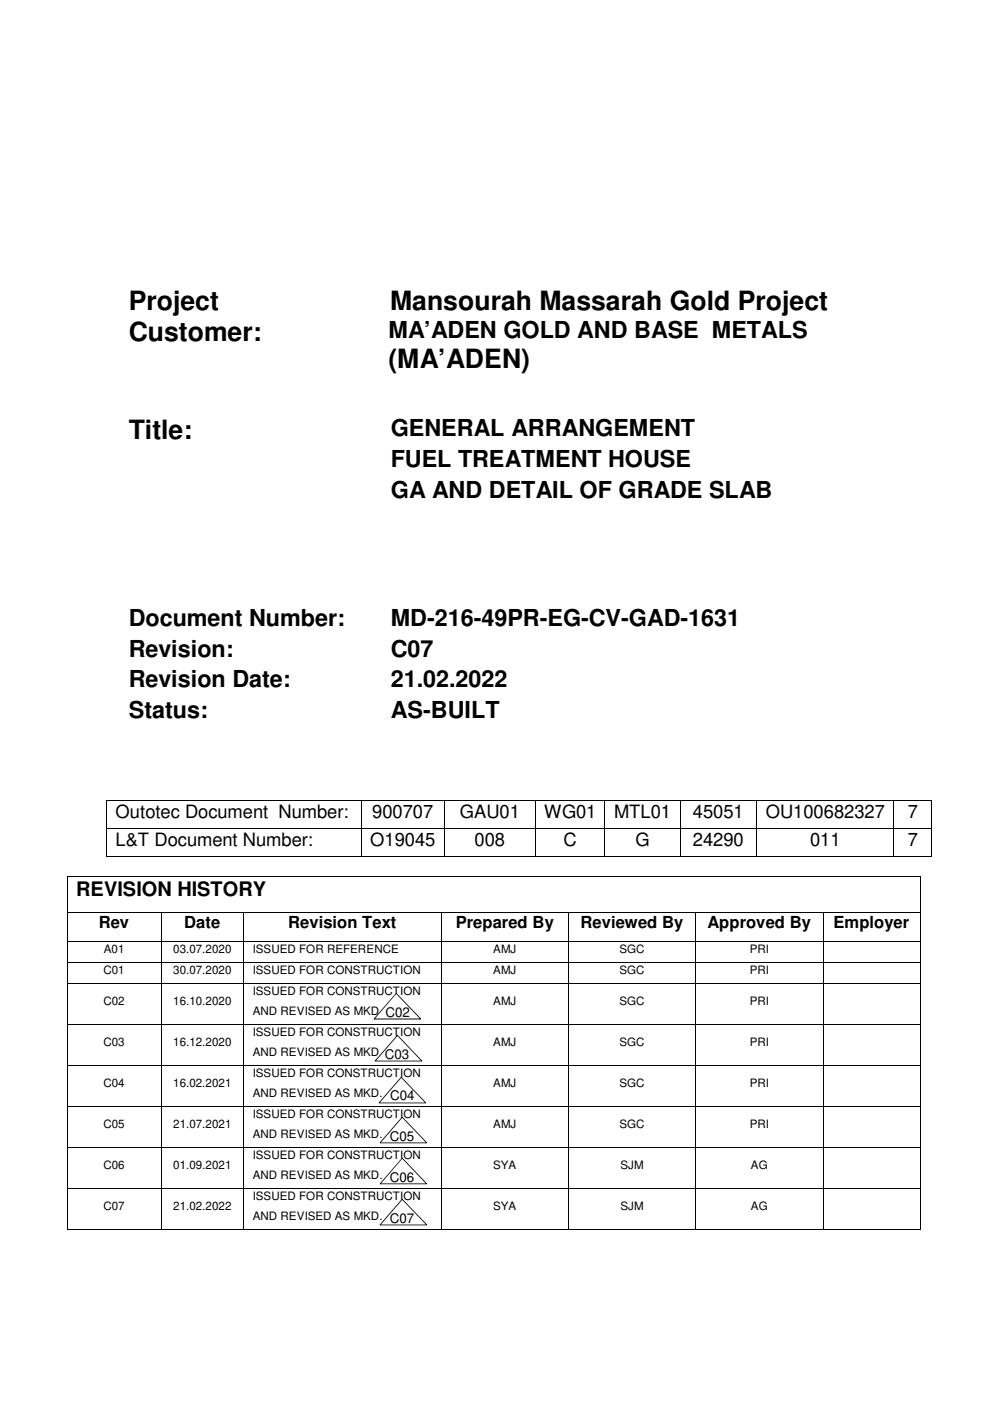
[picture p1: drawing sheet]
<svg xmlns="http://www.w3.org/2000/svg" width="210mm" height="297mm" viewBox="0 0 210 297" stroke-linecap="round" stroke-linejoin="round" font-family="sans-serif">
<g fill="#000">
<path d="M22.5 169.6h.2v.2h-.2zM22.5 175.6h.2v.1h-.2zM76.5 169.6h.2v.2h-.2zM76.5 175.6h.2v.1h-.2zM94.1 169.6h.2v.2h-.2zM94.1 175.6h.2v.1h-.2zM113.4 169.6h.1v.2h-.1zM113.4 175.6h.1v.1h-.1zM128.2 169.6h.2v.2h-.2zM128.2 175.6h.2v.1h-.2zM144.1 169.6h.2v.2h-.2zM144.1 175.6h.2v.1h-.2z"/>
<path d="M160.4 169.6h.1v.2h-.1zM160.4 175.6h.1v.1h-.1zM189.4 169.6h.2v.2h-.2zM189.4 175.6h.2v.1h-.2zM197.5 169.6h.2v.2h-.2zM197.5 175.6h.2v.1h-.2zM14.2 185.8h.2v.2h-.2zM14.2 193.3h.2v.2h-.2zM14.2 199.6h.2v.1h-.2zM22.5 181.5h.2v.2h-.2zM34.1 193.3h.2v.2h-.2zM34.1 199.6h.2v.1h-.2z"/>
<path d="M51.6 193.3h.2v.2h-.2zM51.6 199.6h.2v.1h-.2zM76.5 181.5h.2v.2h-.2zM93.5 193.3h.1v.2h-.1zM93.5 199.6h.1v.1h-.1zM94.1 181.5h.2v.2h-.2zM113.4 181.5h.1v.2h-.1zM120.5 193.3h.2v.2h-.2zM120.5 199.6h.2v.1h-.2zM128.2 181.5h.2v.2h-.2zM144.1 181.5h.2v.2h-.2zM147.4 193.3h.2v.2h-.2z"/>
<path d="M147.4 199.6h.2v.1h-.2zM160.4 181.5h.1v.2h-.1zM174.5 193.3h.1v.2h-.1zM174.5 199.6h.1v.1h-.1zM189.4 181.5h.2v.2h-.2zM195.1 185.8h.1v.2h-.1zM195.1 193.3h.1v.2h-.1zM195.1 199.6h.1v.1h-.1zM197.5 181.5h.2v.2h-.2zM14.2 204h.2v.2h-.2zM14.2 208.4h.2v.2h-.2zM14.2 217.1h.2v.2h-.2z"/>
<path d="M34.1 204h.2v.2h-.2zM34.1 208.4h.2v.2h-.2zM34.1 217.1h.2v.2h-.2zM51.6 204h.2v.2h-.2zM51.6 208.4h.2v.2h-.2zM51.6 217.1h.2v.2h-.2zM93.5 204h.1v.2h-.1zM93.5 208.4h.1v.2h-.1zM93.5 217.1h.1v.2h-.1zM120.5 204h.2v.2h-.2zM120.5 208.4h.2v.2h-.2zM120.5 217.1h.2v.2h-.2z"/>
<path d="M147.4 204h.2v.2h-.2zM147.4 208.4h.2v.2h-.2zM147.4 217.1h.2v.2h-.2zM174.5 204h.1v.2h-.1zM174.5 208.4h.1v.2h-.1zM174.5 217.1h.1v.2h-.1zM195.1 204h.1v.2h-.1zM195.1 208.4h.1v.2h-.1zM195.1 217.1h.1v.2h-.1zM14.2 225.8h.2v.2h-.2zM14.2 234.5h.2v.2h-.2zM34.1 225.8h.2v.2h-.2z"/>
<path d="M34.1 234.5h.2v.2h-.2zM51.6 225.8h.2v.2h-.2zM51.6 234.5h.2v.2h-.2zM93.5 225.8h.1v.2h-.1zM93.5 234.5h.1v.2h-.1zM120.5 225.8h.2v.2h-.2zM120.5 234.5h.2v.2h-.2zM147.4 225.8h.2v.2h-.2zM147.4 234.5h.2v.2h-.2zM174.5 225.8h.1v.2h-.1zM174.5 234.5h.1v.2h-.1zM195.1 225.8h.1v.2h-.1z"/>
<path d="M195.1 234.5h.1v.2h-.1zM14.2 243.2h.2v.2h-.2zM14.2 251.9h.2v.2h-.2zM34.1 243.2h.2v.2h-.2zM34.1 251.9h.2v.2h-.2zM51.6 243.2h.2v.2h-.2zM51.6 251.9h.2v.2h-.2zM93.5 243.2h.1v.2h-.1zM93.5 251.9h.1v.2h-.1zM120.5 243.2h.2v.2h-.2zM120.5 251.9h.2v.2h-.2zM147.4 243.2h.2v.2h-.2z"/>
<path d="M147.4 251.9h.2v.2h-.2zM174.5 243.2h.1v.2h-.1zM174.5 251.9h.1v.2h-.1zM195.1 243.2h.1v.2h-.1zM195.1 251.9h.1v.2h-.1zM14.2 260.6h.2v.2h-.2zM34.1 260.6h.2v.2h-.2zM51.6 260.6h.2v.2h-.2zM93.5 260.6h.1v.2h-.1zM120.5 260.6h.2v.2h-.2zM147.4 260.6h.2v.2h-.2zM174.5 260.6h.1v.2h-.1z"/>
<path d="M195.1 260.6h.1v.2h-.1z"/>
</g>
<g fill="none" stroke="#000" stroke-width=".21">
<path d="M22.6 169.8v5.8M22.6 175.7v5.8M22.7 169.7h53.8M22.7 175.6h53.8M76.6 169.8v5.8M76.6 175.7v5.8M76.7 169.7h17.4M76.7 175.6h17.4M94.2 169.8v5.8M94.2 175.7v5.8M94.3 169.7h19.1M94.3 175.6h19.1"/>
<path d="M113.5 169.8v5.8M113.5 175.7v5.8M113.5 169.7h14.7M113.5 175.6h14.7M128.3 169.8v5.8M128.3 175.7v5.8M128.4 169.7h15.7M128.4 175.6h15.7M144.2 169.8v5.8M144.2 175.7v5.8M144.3 169.7h16.1M144.3 175.6h16.1"/>
<path d="M160.4 169.8v5.8M160.4 175.7v5.8M160.5 169.7h28.9M160.5 175.6h28.9M189.5 169.8v5.8M189.5 175.7v5.8M189.6 169.7h7.9M189.6 175.6h7.9M197.6 169.8v5.8M197.6 175.7v5.8M14.3 186v7.3M14.3 193.5v6.1"/>
<path d="M14.3 199.7v4.3M14.4 185.9h180.7M14.4 193.4h19.7M14.4 199.6h19.7M22.7 181.6h53.8M34.2 193.5v6.1M34.2 199.7v4.3M34.3 193.4h17.3M34.3 199.6h17.3M51.7 193.5v6.1M51.7 199.7v4.3M51.8 193.4h41.7"/>
<path d="M51.8 199.6h41.7M76.7 181.6h17.4M93.6 193.5v6.1M93.6 199.7v4.3M93.6 193.4h26.9M93.6 199.6h26.9M94.3 181.6h19.1M113.5 181.6h14.7M120.6 193.5v6.1M120.6 199.7v4.3M120.7 193.4h26.7M120.7 199.6h26.7"/>
<path d="M128.4 181.6h15.7M144.3 181.6h16.1M147.5 193.5v6.1M147.5 199.7v4.3M147.6 193.4h26.9M147.6 199.6h26.9M160.5 181.6h28.9M174.5 193.5v6.1M174.5 199.7v4.3M174.6 193.4h20.5M174.6 199.6h20.5M189.6 181.6h7.9"/>
<path d="M195.2 186v7.3M195.2 193.5v6.1M195.2 199.7v4.3M14.3 204.2v4.2M14.3 208.6v8.5M14.3 217.3v8.5M14.4 204.1h19.7M14.4 208.5h19.7M14.4 217.2h19.7M34.2 204.2v4.2M34.2 208.6v8.5M34.2 217.3v8.5"/>
<path d="M34.3 204.1h17.3M34.3 208.5h17.3M34.3 217.2h17.3M51.7 204.2v4.2M51.7 208.6v8.5M51.7 217.3v8.5M51.8 204.1h41.7M51.8 208.5h41.7M51.8 217.2h41.7M93.6 204.2v4.2M93.6 208.6v8.5M93.6 217.3v8.5"/>
<path d="M93.6 204.1h26.9M93.6 208.5h26.9M93.6 217.2h26.9M120.6 204.2v4.2M120.6 208.6v8.5M120.6 217.3v8.5M120.7 204.1h26.7M120.7 208.5h26.7M120.7 217.2h26.7M147.5 204.2v4.2M147.5 208.6v8.5M147.5 217.3v8.5"/>
<path d="M147.6 204.1h26.9M147.6 208.5h26.9M147.6 217.2h26.9M174.5 204.2v4.2M174.5 208.6v8.5M174.5 217.3v8.5M174.6 204.1h20.5M174.6 208.5h20.5M174.6 217.2h20.5M195.2 204.2v4.2M195.2 208.6v8.5M195.2 217.3v8.5"/>
<path d="M14.3 226v8.5M14.3 234.7v8.5M14.4 225.9h19.7M14.4 234.6h19.7M34.2 226v8.5M34.2 234.7v8.5M34.3 225.9h17.3M34.3 234.6h17.3M51.7 226v8.5M51.7 234.7v8.5M51.8 225.9h41.7M51.8 234.6h41.7"/>
<path d="M93.6 226v8.5M93.6 234.7v8.5M93.6 225.9h26.9M93.6 234.6h26.9M120.6 226v8.5M120.6 234.7v8.5M120.7 225.9h26.7M120.7 234.6h26.7M147.5 226v8.5M147.5 234.7v8.5M147.6 225.9h26.9M147.6 234.6h26.9"/>
<path d="M174.5 226v8.5M174.5 234.7v8.5M174.6 225.9h20.5M174.6 234.6h20.5M195.2 226v8.5M195.2 234.7v8.5M14.3 243.4v8.5M14.3 252.1v8.5M14.4 243.3h19.7M14.4 252h19.7M34.2 243.4v8.5M34.2 252.1v8.5"/>
<path d="M34.3 243.3h17.3M34.3 252h17.3M51.7 243.4v8.5M51.7 252.1v8.5M51.8 243.3h41.7M51.8 252h41.7M93.6 243.4v8.5M93.6 252.1v8.5M93.6 243.3h26.9M93.6 252h26.9M120.6 243.4v8.5M120.6 252.1v8.5"/>
<path d="M120.7 243.3h26.7M120.7 252h26.7M147.5 243.4v8.5M147.5 252.1v8.5M147.6 243.3h26.9M147.6 252h26.9M174.5 243.4v8.5M174.5 252.1v8.5M174.6 243.3h20.5M174.6 252h20.5M195.2 243.4v8.5M195.2 252.1v8.5"/>
<path d="M14.4 260.7h19.7M34.3 260.7h17.3M51.8 260.7h41.7M93.6 260.7h26.9M120.7 260.7h26.7M147.6 260.7h26.9M174.6 260.7h20.5"/>
</g>
<path d="M84.2 219.5l5.3 5.5h-10z" fill="#fff"/>
<path d="M84.2 219.4l5.3 5.5v.1h-10zM84.2 219.6h.1l-4.7 5.4-.1-.1h10l-.1 .1z" fill="#000"/>
<path d="M85.1 228.4l5.2 5.4h-9.9z" fill="#fff"/>
<path d="M85 228.3l5.3 5.6h-10zM85 228.5h.1l-4.7 5.4v-.1h9.9l-.1 .1z" fill="#000"/>
<path d="M84 210.6l5.2 5.4h-9.9z" fill="#fff"/>
<path d="M83.9 210.6l5.4 5.4v.1h-10l-.1-.1zM83.9 210.7h.2l-4.7 5.4-.1-.2h9.9v.2z" fill="#000"/>
<path d="M85.3 236.9l5.2 5.4h-9.9z" fill="#fff"/>
<path d="M85.2 236.8l5.4 5.6h-10.1zM85.2 236.9h.1l-4.7 5.5v-.2h9.9l-.1 .2z" fill="#000"/>
<path d="M85.3 245.6l5.2 5.4h-9.9z" fill="#fff"/>
<path d="M85.2 245.5h.1l5.2 5.6h-10zM85.2 245.6h.1l-4.7 5.5v-.2h9.9l-.1 .2z" fill="#000"/>
<path d="M85.3 254.3l5.2 5.4h-9.9z" fill="#fff"/>
<path d="M85.2 254.2l5.4 5.4-.1 .2h-10v-.2zM85.2 254.3h.1l-4.7 5.5v-.2h9.9l-.1 .2z" fill="#000"/>
<g font-size="5.6">
<text x="27.3" y="65.8">Project</text>
<text x="82.7" y="65.8">Mansourah Massarah Gold Project</text>
<text x="27.3" y="72.3">Customer:</text>
<text x="82.3" y="77.9">(MA’ADEN)</text>
<text x="27.3" y="93.2">Title:</text>
</g>
<g font-size="5">
<text x="82.3" y="71.6">MA’ADEN GOLD AND BASE METALS</text>
<text x="82.8" y="92.5">GENERAL ARRANGEMENT</text>
<text x="82.8" y="99.1">FUEL TREATMENT HOUSE</text>
<text x="82.8" y="105.6">GA AND DETAIL OF GRADE SLAB</text>
<text x="27.3" y="132.7">Document Number:</text>
<text x="82.8" y="132.7">MD-216-49PR-EG-CV-GAD-1631</text>
<text x="27.3" y="139.2">Revision:</text>
<text x="82.8" y="139.2">C07</text>
<text x="27.3" y="145.7">Revision Date:</text>
<text x="82.8" y="145.7">21.02.2022</text>
<text x="27.3" y="152.2">Status:</text>
<text x="82.8" y="152.2">AS-BUILT</text>
</g>
<text font-size="4.2" x="16.2" y="189.9">REVISION HISTORY</text>
<g font-size="3.9">
<text x="24.5" y="173.4">Outotec Document Number:</text>
<text x="78.9" y="173.4">900707</text>
<text x="97.5" y="173.4">GAU01</text>
<text x="115.4" y="173.4">WG01</text>
<text x="130.2" y="173.4">MTL01</text>
<text x="146.9" y="173.4">45051</text>
<text x="162.3" y="173.4">OU100682327</text>
<text x="192.4" y="173.4">7</text>
<text x="24.5" y="179.3">L&amp;T Document Number:</text>
<text x="78.5" y="179.3">O19045</text>
<text x="100.6" y="179.3">008</text>
<text x="119.5" y="179.3">C</text>
<text x="134.7" y="179.3">G</text>
<text x="146.9" y="179.3">24290</text>
<text x="171.7" y="179.3">011</text>
<text x="192.4" y="179.3">7</text>
</g>
<g font-size="3.5">
<text x="21" y="196.8">Rev</text>
<text x="39.1" y="196.8">Date</text>
<text x="61.1" y="196.8">Revision Text</text>
<text x="96.6" y="196.8">Prepared By</text>
<text x="123.1" y="196.8">Reviewed By</text>
<text x="150" y="196.8">Approved By</text>
<text x="176.7" y="196.8">Employer</text>
</g>
<g font-size="2.8">
<text x="81.7" y="215.6">C02</text>
<text x="81.6" y="224.5">C03</text>
<text x="82.7" y="233.2">C04</text>
<text x="82.7" y="241.9">C05</text>
<text x="82.7" y="250.6">C06</text>
<text x="82.7" y="259.3">C07</text>
</g>
<g font-size="2.5">
<text x="22" y="202">A01</text>
<text x="36.7" y="202">03.07.2020</text>
<text x="53.6" y="202">ISSUED FOR REFERENCE</text>
<text x="104.6" y="202">AMJ</text>
<text x="131.3" y="202">SGC</text>
<text x="159" y="202">PRI</text>
<text x="21.9" y="206.5">C01</text>
<text x="36.7" y="206.5">30.07.2020</text>
<text x="53.6" y="206.5">ISSUED FOR CONSTRUCTION</text>
<text x="104.6" y="206.5">AMJ</text>
<text x="131.3" y="206.5">SGC</text>
<text x="159" y="206.5">PRI</text>
<text x="21.9" y="213">C02</text>
<text x="36.7" y="213">16.10.2020</text>
<text x="53.6" y="210.9">ISSUED FOR CONSTRUCTION</text>
<text x="53.6" y="215.2">AND REVISED AS MKD.</text>
<text x="104.6" y="213">AMJ</text>
<text x="131.3" y="213">SGC</text>
<text x="159" y="213">PRI</text>
<text x="21.9" y="221.7">C03</text>
<text x="36.7" y="221.7">16.12.2020</text>
<text x="53.6" y="219.6">ISSUED FOR CONSTRUCTION</text>
<text x="104.6" y="221.7">AMJ</text>
<text x="131.3" y="221.7">SGC</text>
<text x="159" y="221.7">PRI</text>
<text x="53.6" y="223.9">AND REVISED AS MKD.</text>
<text x="21.9" y="230.4">C04</text>
<text x="36.7" y="230.4">16.02.2021</text>
<text x="53.6" y="228.3">ISSUED FOR CONSTRUCTION</text>
<text x="53.6" y="232.5">AND REVISED AS MKD.</text>
<text x="104.6" y="230.4">AMJ</text>
<text x="131.3" y="230.4">SGC</text>
<text x="159" y="230.4">PRI</text>
<text x="21.9" y="239.1">C05</text>
<text x="36.7" y="239.1">21.07.2021</text>
<text x="53.6" y="237">ISSUED FOR CONSTRUCTION</text>
<text x="104.6" y="239.1">AMJ</text>
<text x="131.3" y="239.1">SGC</text>
<text x="159" y="239.1">PRI</text>
<text x="53.6" y="241.3">AND REVISED AS MKD.</text>
<text x="53.6" y="245.7">ISSUED FOR CONSTRUCTION</text>
<text x="21.9" y="247.8">C06</text>
<text x="36.7" y="247.8">01.09.2021</text>
<text x="53.6" y="249.9">AND REVISED AS MKD.</text>
<text x="104.6" y="247.8">SYA</text>
<text x="131.5" y="247.8">SJM</text>
<text x="159.2" y="247.8">AG</text>
<text x="21.9" y="256.5">C07</text>
<text x="36.7" y="256.5">21.02.2022</text>
<text x="53.6" y="254.4">ISSUED FOR CONSTRUCTION</text>
<text x="104.6" y="256.5">SYA</text>
<text x="131.5" y="256.5">SJM</text>
<text x="159.2" y="256.5">AG</text>
<text x="53.6" y="258.7">AND REVISED AS MKD.</text>
</g>
</svg>
